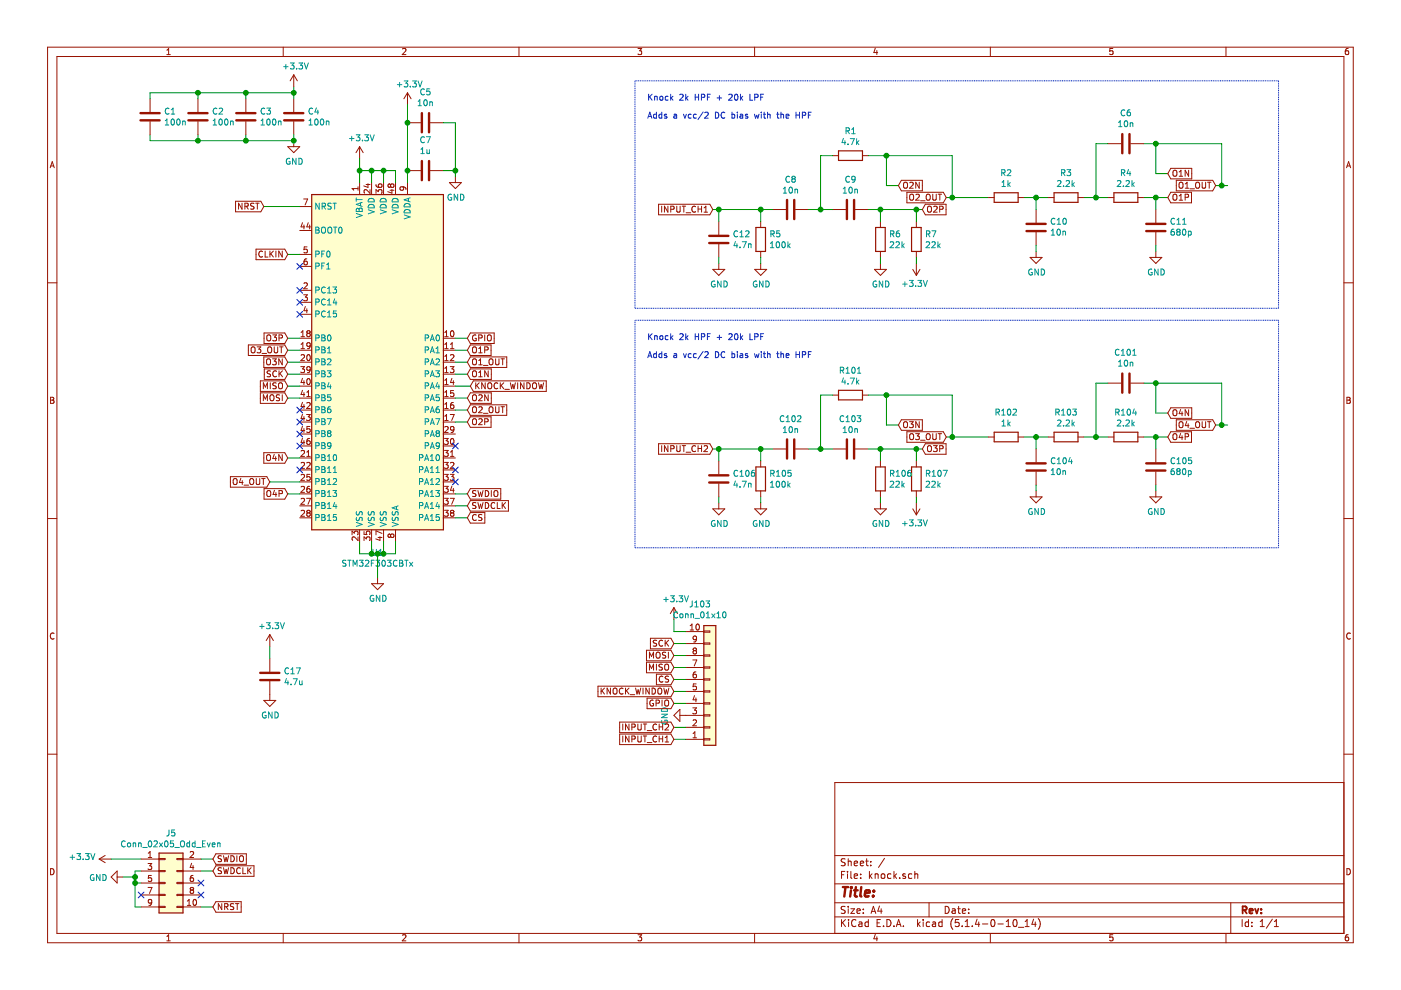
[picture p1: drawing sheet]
EESchema Schematic File Version 4
LIBS:knock-cache
EELAYER 30 0
EELAYER END
$Descr A4 11693 8268
encoding utf-8
Sheet 1 1
Title ""
Date ""
Rev ""
Comp ""
Comment1 ""
Comment2 ""
Comment3 ""
Comment4 ""
$EndDescr
$Comp
L Device:C C8
U 1 1
P 6600 1750
F 0 "C8" V 6348 1750 50  0000 C CNN
F 1 "10n" V 6439 1750 50  0000 C CNN
F 2 "Capacitor_SMD:C_0603_1608Metric" H 6638 1600 50  0001 C CNN
F 3 "~" H 6600 1750 50  0001 C CNN
F 4 "GRM1885C1H103JA01D" H 6600 1750 50  0001 C CNN "PN"
	1    6600 1750
	0    1    1    0   
$EndComp
$Comp
L Device:C C9
U 1 1
P 7100 1750
F 0 "C9" V 6848 1750 50  0000 C CNN
F 1 "10n" V 6939 1750 50  0000 C CNN
F 2 "Capacitor_SMD:C_0603_1608Metric" H 7138 1600 50  0001 C CNN
F 3 "~" H 7100 1750 50  0001 C CNN
F 4 "GRM1885C1H103JA01D" H 7100 1750 50  0001 C CNN "PN"
	1    7100 1750
	0    1    1    0   
$EndComp
$Comp
L Device:R R6
U 1 1
P 7350 2000
F 0 "R6" H 7420 2046 50  0000 L CNN
F 1 "22k" H 7420 1955 50  0000 L CNN
F 2 "Resistor_SMD:R_0603_1608Metric" V 7280 2000 50  0001 C CNN
F 3 "~" H 7350 2000 50  0001 C CNN
	1    7350 2000
	1    0    0    -1  
$EndComp
$Comp
L Device:R R1
U 1 1
P 7100 1300
F 0 "R1" V 6893 1300 50  0000 C CNN
F 1 "4.7k" V 6984 1300 50  0000 C CNN
F 2 "Resistor_SMD:R_0603_1608Metric" V 7030 1300 50  0001 C CNN
F 3 "~" H 7100 1300 50  0001 C CNN
	1    7100 1300
	0    1    1    0   
$EndComp
Wire Wire Line
	6750 1750 6850 1750
Wire Wire Line
	6850 1750 6850 1300
Wire Wire Line
	6850 1300 6950 1300
Connection ~ 6850 1750
Wire Wire Line
	6850 1750 6950 1750
Wire Wire Line
	7250 1750 7350 1750
Wire Wire Line
	7350 1750 7350 1850
$Comp
L Device:R R2
U 1 1
P 8400 1650
F 0 "R2" V 8193 1650 50  0000 C CNN
F 1 "1k" V 8284 1650 50  0000 C CNN
F 2 "Resistor_SMD:R_0603_1608Metric" V 8330 1650 50  0001 C CNN
F 3 "~" H 8400 1650 50  0001 C CNN
	1    8400 1650
	0    1    1    0   
$EndComp
$Comp
L Device:C C10
U 1 1
P 8650 1900
F 0 "C10" H 8535 1854 50  0000 R CNN
F 1 "10n" H 8535 1945 50  0000 R CNN
F 2 "Capacitor_SMD:C_0603_1608Metric" H 8688 1750 50  0001 C CNN
F 3 "~" H 8650 1900 50  0001 C CNN
F 4 "GRM1885C1H103JA01D" H 8650 1900 50  0001 C CNN "PN"
	1    8650 1900
	-1   0    0    1   
$EndComp
$Comp
L Device:C C6
U 1 1
P 9400 1200
F 0 "C6" V 9652 1200 50  0000 C CNN
F 1 "10n" V 9561 1200 50  0000 C CNN
F 2 "Capacitor_SMD:C_0603_1608Metric" H 9438 1050 50  0001 C CNN
F 3 "~" H 9400 1200 50  0001 C CNN
F 4 "GRM1885C1H103JA01D" H 9400 1200 50  0001 C CNN "PN"
	1    9400 1200
	0    -1   -1   0   
$EndComp
$Comp
L Device:R R3
U 1 1
P 8900 1650
F 0 "R3" V 8693 1650 50  0000 C CNN
F 1 "2.2k" V 8784 1650 50  0000 C CNN
F 2 "Resistor_SMD:R_0603_1608Metric" V 8830 1650 50  0001 C CNN
F 3 "~" H 8900 1650 50  0001 C CNN
	1    8900 1650
	0    1    1    0   
$EndComp
$Comp
L Device:C C11
U 1 1
P 9650 1900
F 0 "C11" H 9535 1854 50  0000 R CNN
F 1 "680p" H 9535 1945 50  0000 R CNN
F 2 "Capacitor_SMD:C_0603_1608Metric" H 9688 1750 50  0001 C CNN
F 3 "~" H 9650 1900 50  0001 C CNN
F 4 "885012006043" H 9650 1900 50  0001 C CNN "PN"
	1    9650 1900
	-1   0    0    1   
$EndComp
$Comp
L Device:R R4
U 1 1
P 9400 1650
F 0 "R4" V 9193 1650 50  0000 C CNN
F 1 "2.2k" V 9284 1650 50  0000 C CNN
F 2 "Resistor_SMD:R_0603_1608Metric" V 9330 1650 50  0001 C CNN
F 3 "~" H 9400 1650 50  0001 C CNN
	1    9400 1650
	0    1    1    0   
$EndComp
Wire Wire Line
	9050 1650 9150 1650
Connection ~ 9150 1650
Wire Wire Line
	9150 1650 9250 1650
Wire Wire Line
	8750 1650 8650 1650
Wire Wire Line
	8650 1650 8650 1750
Connection ~ 8650 1650
Wire Wire Line
	8650 1650 8550 1650
Wire Wire Line
	9550 1650 9650 1650
Wire Wire Line
	9650 1650 9650 1750
Wire Wire Line
	9250 1200 9150 1200
Wire Wire Line
	9150 1200 9150 1650
$Comp
L power:GND #PWR010
U 1 1
P 7350 2200
F 0 "#PWR010" H 7350 1950 50  0001 C CNN
F 1 "GND" H 7355 2027 50  0000 C CNN
F 2 "" H 7350 2200 50  0001 C CNN
F 3 "" H 7350 2200 50  0001 C CNN
	1    7350 2200
	1    0    0    -1  
$EndComp
$Comp
L power:GND #PWR06
U 1 1
P 8650 2100
F 0 "#PWR06" H 8650 1850 50  0001 C CNN
F 1 "GND" H 8655 1927 50  0000 C CNN
F 2 "" H 8650 2100 50  0001 C CNN
F 3 "" H 8650 2100 50  0001 C CNN
	1    8650 2100
	1    0    0    -1  
$EndComp
$Comp
L power:GND #PWR07
U 1 1
P 9650 2100
F 0 "#PWR07" H 9650 1850 50  0001 C CNN
F 1 "GND" H 9655 1927 50  0000 C CNN
F 2 "" H 9650 2100 50  0001 C CNN
F 3 "" H 9650 2100 50  0001 C CNN
	1    9650 2100
	1    0    0    -1  
$EndComp
Wire Wire Line
	9650 2100 9650 2050
Wire Wire Line
	8650 2100 8650 2050
Wire Wire Line
	7350 2200 7350 2150
Text GLabel 3900 2925 2    50   Input ~ 0
O1P
Wire Wire Line
	3900 2925 3800 2925
Text GLabel 3900 3025 2    50   Input ~ 0
O1_OUT
Text GLabel 3900 3125 2    50   Input ~ 0
O1N
Wire Wire Line
	3900 3125 3800 3125
Wire Wire Line
	3800 3025 3900 3025
Text GLabel 10150 1550 0    50   Input ~ 0
O1_OUT
Text GLabel 9750 1650 2    50   Input ~ 0
O1P
Text GLabel 9750 1450 2    50   Input ~ 0
O1N
Wire Wire Line
	7700 1750 7650 1750
Connection ~ 7350 1750
Wire Wire Line
	7500 1550 7400 1550
Wire Wire Line
	7250 1300 7400 1300
$Comp
L Device:R R5
U 1 1
P 6350 2000
F 0 "R5" H 6420 2046 50  0000 L CNN
F 1 "100k" H 6420 1955 50  0000 L CNN
F 2 "Resistor_SMD:R_0603_1608Metric" V 6280 2000 50  0001 C CNN
F 3 "~" H 6350 2000 50  0001 C CNN
	1    6350 2000
	1    0    0    -1  
$EndComp
$Comp
L power:GND #PWR09
U 1 1
P 6350 2200
F 0 "#PWR09" H 6350 1950 50  0001 C CNN
F 1 "GND" H 6355 2027 50  0000 C CNN
F 2 "" H 6350 2200 50  0001 C CNN
F 3 "" H 6350 2200 50  0001 C CNN
	1    6350 2200
	1    0    0    -1  
$EndComp
Wire Wire Line
	6350 2200 6350 2150
Wire Wire Line
	6350 1850 6350 1750
Wire Wire Line
	6350 1750 6450 1750
Text GLabel 5950 1750 0    50   Input ~ 0
INPUT_CH1
Wire Wire Line
	5950 1750 6000 1750
Connection ~ 6350 1750
Wire Wire Line
	3900 3525 3800 3525
Text GLabel 3900 3425 2    50   Input ~ 0
O2_OUT
Wire Wire Line
	3900 3425 3800 3425
Text GLabel 3900 3325 2    50   Input ~ 0
O2N
Wire Wire Line
	3900 3325 3800 3325
Text GLabel 2400 2825 0    50   Input ~ 0
O3P
Text GLabel 2400 3025 0    50   Input ~ 0
O3N
Wire Wire Line
	2400 3025 2500 3025
Wire Wire Line
	2500 2925 2400 2925
Wire Wire Line
	2400 2825 2500 2825
Text GLabel 2400 4125 0    50   Input ~ 0
O4P
Text GLabel 2250 4025 0    50   Input ~ 0
O4_OUT
Text GLabel 2400 3825 0    50   Input ~ 0
O4N
Wire Wire Line
	2400 3825 2500 3825
Wire Wire Line
	2500 4125 2400 4125
Text GLabel 7700 1750 2    50   Input ~ 0
O2P
Text GLabel 7900 1650 0    50   Input ~ 0
O2_OUT
Text GLabel 7500 1550 2    50   Input ~ 0
O2N
Wire Wire Line
	9750 1450 9650 1450
Wire Wire Line
	9650 1200 9550 1200
Wire Wire Line
	10250 1550 10200 1550
Wire Wire Line
	9750 1650 9650 1650
Connection ~ 9650 1650
Wire Wire Line
	7400 1300 7400 1550
Wire Wire Line
	7900 1650 7950 1650
Wire Wire Line
	9650 1200 9650 1450
$Comp
L Device:C C12
U 1 1
P 6000 2000
F 0 "C12" H 6115 2046 50  0000 L CNN
F 1 "4.7n" H 6115 1955 50  0000 L CNN
F 2 "Capacitor_SMD:C_0603_1608Metric" H 6038 1850 50  0001 C CNN
F 3 "~" H 6000 2000 50  0001 C CNN
	1    6000 2000
	1    0    0    -1  
$EndComp
$Comp
L power:GND #PWR08
U 1 1
P 6000 2200
F 0 "#PWR08" H 6000 1950 50  0001 C CNN
F 1 "GND" H 6005 2027 50  0000 C CNN
F 2 "" H 6000 2200 50  0001 C CNN
F 3 "" H 6000 2200 50  0001 C CNN
	1    6000 2200
	1    0    0    -1  
$EndComp
Wire Wire Line
	6000 2200 6000 2150
Wire Wire Line
	6000 1850 6000 1750
Connection ~ 6000 1750
Wire Wire Line
	6000 1750 6350 1750
$Comp
L power:GND #PWR014
U 1 1
P 3150 4825
F 0 "#PWR014" H 3150 4575 50  0001 C CNN
F 1 "GND" H 3155 4652 50  0000 C CNN
F 2 "" H 3150 4825 50  0001 C CNN
F 3 "" H 3150 4825 50  0001 C CNN
	1    3150 4825
	1    0    0    -1  
$EndComp
Wire Wire Line
	3000 4525 3000 4625
Wire Wire Line
	3000 4625 3100 4625
Wire Wire Line
	3300 4625 3300 4525
Wire Wire Line
	3200 4525 3200 4625
Connection ~ 3200 4625
Wire Wire Line
	3200 4625 3300 4625
Wire Wire Line
	3100 4625 3100 4525
Connection ~ 3100 4625
Wire Wire Line
	3100 4625 3150 4625
Wire Wire Line
	3150 4625 3150 4825
Connection ~ 3150 4625
Wire Wire Line
	3150 4625 3200 4625
Wire Wire Line
	3400 875  3400 1025
$Comp
L power:+3.3V #PWR04
U 1 1
P 3000 1325
F 0 "#PWR04" H 3000 1175 50  0001 C CNN
F 1 "+3.3V" H 3015 1498 50  0000 C CNN
F 2 "" H 3000 1325 50  0001 C CNN
F 3 "" H 3000 1325 50  0001 C CNN
	1    3000 1325
	1    0    0    -1  
$EndComp
Wire Wire Line
	3000 1325 3000 1425
Wire Wire Line
	3000 1425 3100 1425
Wire Wire Line
	3100 1425 3100 1525
Connection ~ 3000 1425
Wire Wire Line
	3000 1425 3000 1525
Wire Wire Line
	3100 1425 3200 1425
Wire Wire Line
	3200 1425 3200 1525
Connection ~ 3100 1425
Wire Wire Line
	3200 1425 3300 1425
Wire Wire Line
	3300 1425 3300 1525
Connection ~ 3200 1425
$Comp
L Device:R R7
U 1 1
P 7650 2000
F 0 "R7" H 7720 2046 50  0000 L CNN
F 1 "22k" H 7720 1955 50  0000 L CNN
F 2 "Resistor_SMD:R_0603_1608Metric" V 7580 2000 50  0001 C CNN
F 3 "~" H 7650 2000 50  0001 C CNN
	1    7650 2000
	1    0    0    -1  
$EndComp
Wire Wire Line
	7650 1850 7650 1750
Connection ~ 7650 1750
Wire Wire Line
	7650 1750 7350 1750
$Comp
L power:+3.3V #PWR011
U 1 1
P 7650 2200
F 0 "#PWR011" H 7650 2050 50  0001 C CNN
F 1 "+3.3V" H 7665 2373 50  0000 C CNN
F 2 "" H 7650 2200 50  0001 C CNN
F 3 "" H 7650 2200 50  0001 C CNN
	1    7650 2200
	-1   0    0    1   
$EndComp
Wire Wire Line
	7650 2200 7650 2150
Wire Wire Line
	7950 1650 7950 1300
Wire Wire Line
	7950 1300 7400 1300
Connection ~ 7950 1650
Connection ~ 7400 1300
Wire Wire Line
	10200 1550 10200 1200
Wire Wire Line
	10200 1200 9650 1200
Connection ~ 10200 1550
Wire Wire Line
	10200 1550 10150 1550
Connection ~ 9650 1200
$Comp
L Connector_Generic:Conn_02x05_Odd_Even J5
U 1 1
P 1375 7375
F 0 "J5" H 1425 7792 50  0000 C CNN
F 1 "Conn_02x05_Odd_Even" H 1425 7701 50  0000 C CNN
F 2 "Connector_PinHeader_1.27mm:PinHeader_2x05_P1.27mm_Vertical" H 1375 7375 50  0001 C CNN
F 3 "~" H 1375 7375 50  0001 C CNN
	1    1375 7375
	1    0    0    -1  
$EndComp
$Comp
L power:GND #PWR023
U 1 1
P 1025 7325
F 0 "#PWR023" H 1025 7075 50  0001 C CNN
F 1 "GND" V 1030 7197 50  0000 R CNN
F 2 "" H 1025 7325 50  0001 C CNN
F 3 "" H 1025 7325 50  0001 C CNN
	1    1025 7325
	0    1    1    0   
$EndComp
$Comp
L power:+3.3V #PWR022
U 1 1
P 925 7175
F 0 "#PWR022" H 925 7025 50  0001 C CNN
F 1 "+3.3V" V 940 7303 50  0000 L CNN
F 2 "" H 925 7175 50  0001 C CNN
F 3 "" H 925 7175 50  0001 C CNN
	1    925  7175
	0    -1   -1   0   
$EndComp
Wire Wire Line
	925  7175 1175 7175
Wire Wire Line
	1025 7325 1125 7325
Wire Wire Line
	1125 7325 1125 7275
Wire Wire Line
	1125 7275 1175 7275
Wire Wire Line
	1175 7375 1125 7375
Wire Wire Line
	1125 7375 1125 7325
Connection ~ 1125 7325
Text GLabel 1775 7175 2    50   Input ~ 0
SWDIO
Text GLabel 1775 7275 2    50   Input ~ 0
SWDCLK
Wire Wire Line
	1775 7275 1675 7275
Wire Wire Line
	1675 7175 1775 7175
NoConn ~ 1175 7475
NoConn ~ 1675 7475
Wire Wire Line
	1125 7375 1125 7575
Wire Wire Line
	1125 7575 1175 7575
Connection ~ 1125 7375
Text GLabel 1775 7575 2    50   Input ~ 0
NRST
Wire Wire Line
	1775 7575 1675 7575
Text GLabel 3900 4125 2    50   Input ~ 0
SWDIO
Text GLabel 3900 4225 2    50   Input ~ 0
SWDCLK
Wire Wire Line
	3900 4225 3800 4225
Wire Wire Line
	3900 4125 3800 4125
$Comp
L Device:C C5
U 1 1
P 3550 1025
F 0 "C5" V 3802 1025 50  0000 C CNN
F 1 "10n" V 3711 1025 50  0000 C CNN
F 2 "Capacitor_SMD:C_0603_1608Metric" H 3588 875 50  0001 C CNN
F 3 "~" H 3550 1025 50  0001 C CNN
F 4 "GRM1885C1H103JA01D" H 3550 1025 50  0001 C CNN "PN"
	1    3550 1025
	0    -1   -1   0   
$EndComp
$Comp
L Device:C C2
U 1 1
P 1650 975
F 0 "C2" H 1765 1021 50  0000 L CNN
F 1 "100n" H 1765 930 50  0000 L CNN
F 2 "Capacitor_SMD:C_0603_1608Metric" H 1688 825 50  0001 C CNN
F 3 "~" H 1650 975 50  0001 C CNN
	1    1650 975 
	1    0    0    -1  
$EndComp
$Comp
L Device:C C3
U 1 1
P 2050 975
F 0 "C3" H 2165 1021 50  0000 L CNN
F 1 "100n" H 2165 930 50  0000 L CNN
F 2 "Capacitor_SMD:C_0603_1608Metric" H 2088 825 50  0001 C CNN
F 3 "~" H 2050 975 50  0001 C CNN
	1    2050 975 
	1    0    0    -1  
$EndComp
$Comp
L Device:C C1
U 1 1
P 1250 975
F 0 "C1" H 1365 1021 50  0000 L CNN
F 1 "100n" H 1365 930 50  0000 L CNN
F 2 "Capacitor_SMD:C_0603_1608Metric" H 1288 825 50  0001 C CNN
F 3 "~" H 1250 975 50  0001 C CNN
	1    1250 975 
	1    0    0    -1  
$EndComp
$Comp
L Device:C C4
U 1 1
P 2450 975
F 0 "C4" H 2565 1021 50  0000 L CNN
F 1 "100n" H 2565 930 50  0000 L CNN
F 2 "Capacitor_SMD:C_0603_1608Metric" H 2488 825 50  0001 C CNN
F 3 "~" H 2450 975 50  0001 C CNN
	1    2450 975 
	1    0    0    -1  
$EndComp
$Comp
L power:+3.3V #PWR01
U 1 1
P 2450 725
F 0 "#PWR01" H 2450 575 50  0001 C CNN
F 1 "+3.3V" H 2465 898 50  0000 C CNN
F 2 "" H 2450 725 50  0001 C CNN
F 3 "" H 2450 725 50  0001 C CNN
	1    2450 725 
	1    0    0    -1  
$EndComp
Wire Wire Line
	2450 725  2450 775 
Wire Wire Line
	2450 775  2050 775 
Wire Wire Line
	1250 775  1250 825 
Connection ~ 2450 775 
Wire Wire Line
	2450 775  2450 825 
Wire Wire Line
	1650 825  1650 775 
Connection ~ 1650 775 
Wire Wire Line
	1650 775  1250 775 
Wire Wire Line
	2050 825  2050 775 
Connection ~ 2050 775 
Wire Wire Line
	2050 775  1650 775 
Wire Wire Line
	1250 1125 1250 1175
Wire Wire Line
	1250 1175 1650 1175
Wire Wire Line
	2450 1175 2450 1125
Wire Wire Line
	2050 1125 2050 1175
Connection ~ 2050 1175
Wire Wire Line
	2050 1175 2450 1175
Wire Wire Line
	1650 1125 1650 1175
Connection ~ 1650 1175
Wire Wire Line
	1650 1175 2050 1175
$Comp
L Device:C C7
U 1 1
P 3550 1425
F 0 "C7" V 3802 1425 50  0000 C CNN
F 1 "1u" V 3711 1425 50  0000 C CNN
F 2 "Capacitor_SMD:C_0603_1608Metric" H 3588 1275 50  0001 C CNN
F 3 "~" H 3550 1425 50  0001 C CNN
	1    3550 1425
	0    -1   -1   0   
$EndComp
$Comp
L power:GND #PWR03
U 1 1
P 2450 1175
F 0 "#PWR03" H 2450 925 50  0001 C CNN
F 1 "GND" H 2455 1002 50  0000 C CNN
F 2 "" H 2450 1175 50  0001 C CNN
F 3 "" H 2450 1175 50  0001 C CNN
	1    2450 1175
	1    0    0    -1  
$EndComp
Connection ~ 2450 1175
Connection ~ 3400 1025
Wire Wire Line
	3400 1025 3400 1425
Connection ~ 3400 1425
Wire Wire Line
	3400 1425 3400 1525
$Comp
L power:GND #PWR05
U 1 1
P 3800 1475
F 0 "#PWR05" H 3800 1225 50  0001 C CNN
F 1 "GND" H 3805 1302 50  0000 C CNN
F 2 "" H 3800 1475 50  0001 C CNN
F 3 "" H 3800 1475 50  0001 C CNN
	1    3800 1475
	1    0    0    -1  
$EndComp
Wire Wire Line
	3800 1475 3800 1425
Wire Wire Line
	3800 1425 3700 1425
Wire Wire Line
	3800 1425 3800 1025
Wire Wire Line
	3800 1025 3700 1025
Connection ~ 3800 1425
NoConn ~ 1675 7375
Text GLabel 2400 2125 0    50   Input ~ 0
CLKIN
Wire Wire Line
	2400 2125 2500 2125
NoConn ~ 2500 2225
Text GLabel 2400 3325 0    50   Input ~ 0
MOSI
Text GLabel 2400 3225 0    50   Input ~ 0
MISO
Text GLabel 2400 3125 0    50   Input ~ 0
SCK
Text GLabel 3900 4325 2    50   Input ~ 0
CS
Wire Wire Line
	2400 3125 2500 3125
Wire Wire Line
	2400 3325 2500 3325
Wire Wire Line
	2500 3225 2400 3225
Wire Wire Line
	3900 4325 3800 4325
Text GLabel 2200 1725 0    50   Input ~ 0
NRST
Wire Wire Line
	2200 1725 2500 1725
$Comp
L power:+3.3V #PWR017
U 1 1
P 2250 5400
F 0 "#PWR017" H 2250 5250 50  0001 C CNN
F 1 "+3.3V" H 2265 5573 50  0000 C CNN
F 2 "" H 2250 5400 50  0001 C CNN
F 3 "" H 2250 5400 50  0001 C CNN
	1    2250 5400
	1    0    0    -1  
$EndComp
$Comp
L Device:C C17
U 1 1
P 2250 5650
F 0 "C17" H 2365 5696 50  0000 L CNN
F 1 "4.7u" H 2365 5605 50  0000 L CNN
F 2 "Capacitor_SMD:C_0603_1608Metric" H 2288 5500 50  0001 C CNN
F 3 "~" H 2250 5650 50  0001 C CNN
	1    2250 5650
	1    0    0    -1  
$EndComp
Wire Wire Line
	2250 5400 2250 5500
$Comp
L power:GND #PWR021
U 1 1
P 2250 5800
F 0 "#PWR021" H 2250 5550 50  0001 C CNN
F 1 "GND" H 2255 5627 50  0000 C CNN
F 2 "" H 2250 5800 50  0001 C CNN
F 3 "" H 2250 5800 50  0001 C CNN
	1    2250 5800
	1    0    0    -1  
$EndComp
$Comp
L power:+3.3V #PWR0101
U 1 1
P 3400 875
F 0 "#PWR0101" H 3400 725 50  0001 C CNN
F 1 "+3.3V" H 3415 1048 50  0000 C CNN
F 2 "" H 3400 875 50  0001 C CNN
F 3 "" H 3400 875 50  0001 C CNN
	1    3400 875 
	1    0    0    -1  
$EndComp
$Comp
L power:GND #PWR0106
U 1 1
P 5725 5975
F 0 "#PWR0106" H 5725 5725 50  0001 C CNN
F 1 "GND" H 5730 5802 50  0000 C CNN
F 2 "" H 5725 5975 50  0001 C CNN
F 3 "" H 5725 5975 50  0001 C CNN
	1    5725 5975
	0    1    1    0   
$EndComp
Text GLabel 5625 5475 0    50   Input ~ 0
MOSI
Text GLabel 5625 5575 0    50   Input ~ 0
MISO
Text GLabel 5625 5375 0    50   Input ~ 0
SCK
Text GLabel 5625 5675 0    50   Input ~ 0
CS
Text GLabel 3900 3525 2    50   Input ~ 0
O2P
Text GLabel 2400 2925 0    50   Input ~ 0
O3_OUT
Text GLabel 5625 5775 0    50   Input ~ 0
KNOCK_WINDOW
NoConn ~ 3800 3725
NoConn ~ 3800 3925
NoConn ~ 3800 4025
NoConn ~ 2500 3725
NoConn ~ 2500 3625
NoConn ~ 2500 3525
NoConn ~ 2500 3425
NoConn ~ 2500 2625
NoConn ~ 2500 2525
NoConn ~ 2500 2425
Text GLabel 3925 3225 2    50   Input ~ 0
KNOCK_WINDOW
Wire Notes Line
	5300 2575 10675 2575
Wire Notes Line
	10675 2575 10675 675 
Wire Notes Line
	10675 675  5300 675 
Wire Notes Line
	5300 675  5300 2575
Text Notes 5400 850  0    50   ~ 0
Knock 2k HPF + 20k LPF
Text Notes 5400 1000 0    50   ~ 0
Adds a vcc/2 DC bias with the HPF
$Comp
L MCU_ST_STM32F3:STM32F303CBTx U1
U 1 1
P 3200 3025
F 0 "U1" H 3150 1436 50  0000 C CNN
F 1 "STM32F303CBTx" H 3150 1345 50  0000 C CNN
F 2 "Package_QFP:LQFP-48_7x7mm_P0.5mm" H 2600 1625 50  0001 R CNN
F 3 "http://www.st.com/st-web-ui/static/active/en/resource/technical/document/datasheet/DM00058181.pdf" H 3200 3025 50  0001 C CNN
F 4 "STM32F303CBT6" H 3200 3025 50  0001 C CNN "PN"
	1    3200 3025
	1    0    0    -1  
$EndComp
$Comp
L Connector_Generic:Conn_01x10 J103
U 1 1
P 5925 5775
F 0 "J103" H 5843 5050 50  0000 C CNN
F 1 "Conn_01x10" H 5843 5141 50  0000 C CNN
F 2 "Connector_Harwin:Harwin_M20-89010xx_1x10_P2.54mm_Horizontal" H 5925 5775 50  0001 C CNN
F 3 "~" H 5925 5775 50  0001 C CNN
	1    5925 5775
	1    0    0    1   
$EndComp
Wire Wire Line
	5625 5475 5725 5475
Wire Wire Line
	5725 5375 5625 5375
Wire Wire Line
	5625 5575 5725 5575
Wire Wire Line
	5625 5775 5725 5775
Wire Wire Line
	5625 5675 5725 5675
$Comp
L power:+3.3V #PWR0102
U 1 1
P 5625 5175
F 0 "#PWR0102" H 5625 5025 50  0001 C CNN
F 1 "+3.3V" H 5640 5348 50  0000 C CNN
F 2 "" H 5625 5175 50  0001 C CNN
F 3 "" H 5625 5175 50  0001 C CNN
	1    5625 5175
	1    0    0    -1  
$EndComp
Wire Wire Line
	5625 5175 5625 5275
Wire Wire Line
	5625 5275 5725 5275
Text GLabel 5625 6175 0    50   Input ~ 0
INPUT_CH1
Wire Wire Line
	5625 6075 5725 6075
$Comp
L Device:C C102
U 1 1
P 6600 3750
F 0 "C102" V 6348 3750 50  0000 C CNN
F 1 "10n" V 6439 3750 50  0000 C CNN
F 2 "Capacitor_SMD:C_0603_1608Metric" H 6638 3600 50  0001 C CNN
F 3 "~" H 6600 3750 50  0001 C CNN
F 4 "GRM1885C1H103JA01D" H 6600 3750 50  0001 C CNN "PN"
	1    6600 3750
	0    1    1    0   
$EndComp
$Comp
L Device:C C103
U 1 1
P 7100 3750
F 0 "C103" V 6848 3750 50  0000 C CNN
F 1 "10n" V 6939 3750 50  0000 C CNN
F 2 "Capacitor_SMD:C_0603_1608Metric" H 7138 3600 50  0001 C CNN
F 3 "~" H 7100 3750 50  0001 C CNN
F 4 "GRM1885C1H103JA01D" H 7100 3750 50  0001 C CNN "PN"
	1    7100 3750
	0    1    1    0   
$EndComp
$Comp
L Device:R R106
U 1 1
P 7350 4000
F 0 "R106" H 7420 4046 50  0000 L CNN
F 1 "22k" H 7420 3955 50  0000 L CNN
F 2 "Resistor_SMD:R_0603_1608Metric" V 7280 4000 50  0001 C CNN
F 3 "~" H 7350 4000 50  0001 C CNN
	1    7350 4000
	1    0    0    -1  
$EndComp
$Comp
L Device:R R101
U 1 1
P 7100 3300
F 0 "R101" V 6893 3300 50  0000 C CNN
F 1 "4.7k" V 6984 3300 50  0000 C CNN
F 2 "Resistor_SMD:R_0603_1608Metric" V 7030 3300 50  0001 C CNN
F 3 "~" H 7100 3300 50  0001 C CNN
	1    7100 3300
	0    1    1    0   
$EndComp
Wire Wire Line
	6750 3750 6850 3750
Wire Wire Line
	6850 3750 6850 3300
Wire Wire Line
	6850 3300 6950 3300
Connection ~ 6850 3750
Wire Wire Line
	6850 3750 6950 3750
Wire Wire Line
	7250 3750 7350 3750
Wire Wire Line
	7350 3750 7350 3850
$Comp
L Device:R R102
U 1 1
P 8400 3650
F 0 "R102" V 8193 3650 50  0000 C CNN
F 1 "1k" V 8284 3650 50  0000 C CNN
F 2 "Resistor_SMD:R_0603_1608Metric" V 8330 3650 50  0001 C CNN
F 3 "~" H 8400 3650 50  0001 C CNN
	1    8400 3650
	0    1    1    0   
$EndComp
$Comp
L Device:C C104
U 1 1
P 8650 3900
F 0 "C104" H 8535 3854 50  0000 R CNN
F 1 "10n" H 8535 3945 50  0000 R CNN
F 2 "Capacitor_SMD:C_0603_1608Metric" H 8688 3750 50  0001 C CNN
F 3 "~" H 8650 3900 50  0001 C CNN
F 4 "GRM1885C1H103JA01D" H 8650 3900 50  0001 C CNN "PN"
	1    8650 3900
	-1   0    0    1   
$EndComp
$Comp
L Device:C C101
U 1 1
P 9400 3200
F 0 "C101" V 9652 3200 50  0000 C CNN
F 1 "10n" V 9561 3200 50  0000 C CNN
F 2 "Capacitor_SMD:C_0603_1608Metric" H 9438 3050 50  0001 C CNN
F 3 "~" H 9400 3200 50  0001 C CNN
F 4 "GRM1885C1H103JA01D" H 9400 3200 50  0001 C CNN "PN"
	1    9400 3200
	0    -1   -1   0   
$EndComp
$Comp
L Device:R R103
U 1 1
P 8900 3650
F 0 "R103" V 8693 3650 50  0000 C CNN
F 1 "2.2k" V 8784 3650 50  0000 C CNN
F 2 "Resistor_SMD:R_0603_1608Metric" V 8830 3650 50  0001 C CNN
F 3 "~" H 8900 3650 50  0001 C CNN
	1    8900 3650
	0    1    1    0   
$EndComp
$Comp
L Device:C C105
U 1 1
P 9650 3900
F 0 "C105" H 9535 3854 50  0000 R CNN
F 1 "680p" H 9535 3945 50  0000 R CNN
F 2 "Capacitor_SMD:C_0603_1608Metric" H 9688 3750 50  0001 C CNN
F 3 "~" H 9650 3900 50  0001 C CNN
F 4 "885012006043" H 9650 3900 50  0001 C CNN "PN"
	1    9650 3900
	-1   0    0    1   
$EndComp
$Comp
L Device:R R104
U 1 1
P 9400 3650
F 0 "R104" V 9193 3650 50  0000 C CNN
F 1 "2.2k" V 9284 3650 50  0000 C CNN
F 2 "Resistor_SMD:R_0603_1608Metric" V 9330 3650 50  0001 C CNN
F 3 "~" H 9400 3650 50  0001 C CNN
	1    9400 3650
	0    1    1    0   
$EndComp
Wire Wire Line
	9050 3650 9150 3650
Connection ~ 9150 3650
Wire Wire Line
	9150 3650 9250 3650
Wire Wire Line
	8750 3650 8650 3650
Wire Wire Line
	8650 3650 8650 3750
Connection ~ 8650 3650
Wire Wire Line
	8650 3650 8550 3650
Wire Wire Line
	9550 3650 9650 3650
Wire Wire Line
	9650 3650 9650 3750
Wire Wire Line
	9250 3200 9150 3200
Wire Wire Line
	9150 3200 9150 3650
$Comp
L power:GND #PWR0103
U 1 1
P 7350 4200
F 0 "#PWR0103" H 7350 3950 50  0001 C CNN
F 1 "GND" H 7355 4027 50  0000 C CNN
F 2 "" H 7350 4200 50  0001 C CNN
F 3 "" H 7350 4200 50  0001 C CNN
	1    7350 4200
	1    0    0    -1  
$EndComp
$Comp
L power:GND #PWR0104
U 1 1
P 8650 4100
F 0 "#PWR0104" H 8650 3850 50  0001 C CNN
F 1 "GND" H 8655 3927 50  0000 C CNN
F 2 "" H 8650 4100 50  0001 C CNN
F 3 "" H 8650 4100 50  0001 C CNN
	1    8650 4100
	1    0    0    -1  
$EndComp
$Comp
L power:GND #PWR0105
U 1 1
P 9650 4100
F 0 "#PWR0105" H 9650 3850 50  0001 C CNN
F 1 "GND" H 9655 3927 50  0000 C CNN
F 2 "" H 9650 4100 50  0001 C CNN
F 3 "" H 9650 4100 50  0001 C CNN
	1    9650 4100
	1    0    0    -1  
$EndComp
Wire Wire Line
	9650 4100 9650 4050
Wire Wire Line
	8650 4100 8650 4050
Wire Wire Line
	7350 4200 7350 4150
Text GLabel 10150 3550 0    50   Input ~ 0
O4_OUT
Text GLabel 9750 3650 2    50   Input ~ 0
O4P
Text GLabel 9750 3450 2    50   Input ~ 0
O4N
Wire Wire Line
	7700 3750 7650 3750
Connection ~ 7350 3750
Wire Wire Line
	7500 3550 7400 3550
Wire Wire Line
	7250 3300 7400 3300
$Comp
L Device:R R105
U 1 1
P 6350 4000
F 0 "R105" H 6420 4046 50  0000 L CNN
F 1 "100k" H 6420 3955 50  0000 L CNN
F 2 "Resistor_SMD:R_0603_1608Metric" V 6280 4000 50  0001 C CNN
F 3 "~" H 6350 4000 50  0001 C CNN
	1    6350 4000
	1    0    0    -1  
$EndComp
$Comp
L power:GND #PWR0107
U 1 1
P 6350 4200
F 0 "#PWR0107" H 6350 3950 50  0001 C CNN
F 1 "GND" H 6355 4027 50  0000 C CNN
F 2 "" H 6350 4200 50  0001 C CNN
F 3 "" H 6350 4200 50  0001 C CNN
	1    6350 4200
	1    0    0    -1  
$EndComp
Wire Wire Line
	6350 4200 6350 4150
Wire Wire Line
	6350 3850 6350 3750
Wire Wire Line
	6350 3750 6450 3750
Text GLabel 5950 3750 0    50   Input ~ 0
INPUT_CH2
Wire Wire Line
	5950 3750 6000 3750
Connection ~ 6350 3750
Text GLabel 7700 3750 2    50   Input ~ 0
O3P
Text GLabel 7900 3650 0    50   Input ~ 0
O3_OUT
Text GLabel 7500 3550 2    50   Input ~ 0
O3N
Wire Wire Line
	9750 3450 9650 3450
Wire Wire Line
	9650 3200 9550 3200
Wire Wire Line
	10250 3550 10200 3550
Wire Wire Line
	9750 3650 9650 3650
Connection ~ 9650 3650
Wire Wire Line
	7400 3300 7400 3550
Wire Wire Line
	7900 3650 7950 3650
Wire Wire Line
	9650 3200 9650 3450
$Comp
L Device:C C106
U 1 1
P 6000 4000
F 0 "C106" H 6115 4046 50  0000 L CNN
F 1 "4.7n" H 6115 3955 50  0000 L CNN
F 2 "Capacitor_SMD:C_0603_1608Metric" H 6038 3850 50  0001 C CNN
F 3 "~" H 6000 4000 50  0001 C CNN
	1    6000 4000
	1    0    0    -1  
$EndComp
$Comp
L power:GND #PWR0108
U 1 1
P 6000 4200
F 0 "#PWR0108" H 6000 3950 50  0001 C CNN
F 1 "GND" H 6005 4027 50  0000 C CNN
F 2 "" H 6000 4200 50  0001 C CNN
F 3 "" H 6000 4200 50  0001 C CNN
	1    6000 4200
	1    0    0    -1  
$EndComp
Wire Wire Line
	6000 4200 6000 4150
Wire Wire Line
	6000 3850 6000 3750
Connection ~ 6000 3750
Wire Wire Line
	6000 3750 6350 3750
$Comp
L Device:R R107
U 1 1
P 7650 4000
F 0 "R107" H 7720 4046 50  0000 L CNN
F 1 "22k" H 7720 3955 50  0000 L CNN
F 2 "Resistor_SMD:R_0603_1608Metric" V 7580 4000 50  0001 C CNN
F 3 "~" H 7650 4000 50  0001 C CNN
	1    7650 4000
	1    0    0    -1  
$EndComp
Wire Wire Line
	7650 3850 7650 3750
Connection ~ 7650 3750
Wire Wire Line
	7650 3750 7350 3750
$Comp
L power:+3.3V #PWR0109
U 1 1
P 7650 4200
F 0 "#PWR0109" H 7650 4050 50  0001 C CNN
F 1 "+3.3V" H 7665 4373 50  0000 C CNN
F 2 "" H 7650 4200 50  0001 C CNN
F 3 "" H 7650 4200 50  0001 C CNN
	1    7650 4200
	-1   0    0    1   
$EndComp
Wire Wire Line
	7650 4200 7650 4150
Wire Wire Line
	7950 3650 7950 3300
Wire Wire Line
	7950 3300 7400 3300
Connection ~ 7950 3650
Connection ~ 7400 3300
Wire Wire Line
	10200 3550 10200 3200
Wire Wire Line
	10200 3200 9650 3200
Connection ~ 10200 3550
Wire Wire Line
	10200 3550 10150 3550
Connection ~ 9650 3200
Wire Notes Line
	5300 4575 10675 4575
Wire Notes Line
	10675 4575 10675 2675
Wire Notes Line
	10675 2675 5300 2675
Wire Notes Line
	5300 2675 5300 4575
Text Notes 5400 2850 0    50   ~ 0
Knock 2k HPF + 20k LPF
Text Notes 5400 3000 0    50   ~ 0
Adds a vcc/2 DC bias with the HPF
Wire Wire Line
	7950 3650 8250 3650
Wire Wire Line
	7950 1650 8250 1650
Wire Wire Line
	2250 4025 2500 4025
NoConn ~ 2500 3925
Text GLabel 5625 6075 0    50   Input ~ 0
INPUT_CH2
Wire Wire Line
	5625 6175 5725 6175
Wire Wire Line
	3800 3225 3925 3225
Text GLabel 5625 5875 0    50   Input ~ 0
GPIO
Wire Wire Line
	5625 5875 5725 5875
Text GLabel 3900 2825 2    50   Input ~ 0
GPIO
Wire Wire Line
	3900 2825 3800 2825
$EndSCHEMATC
